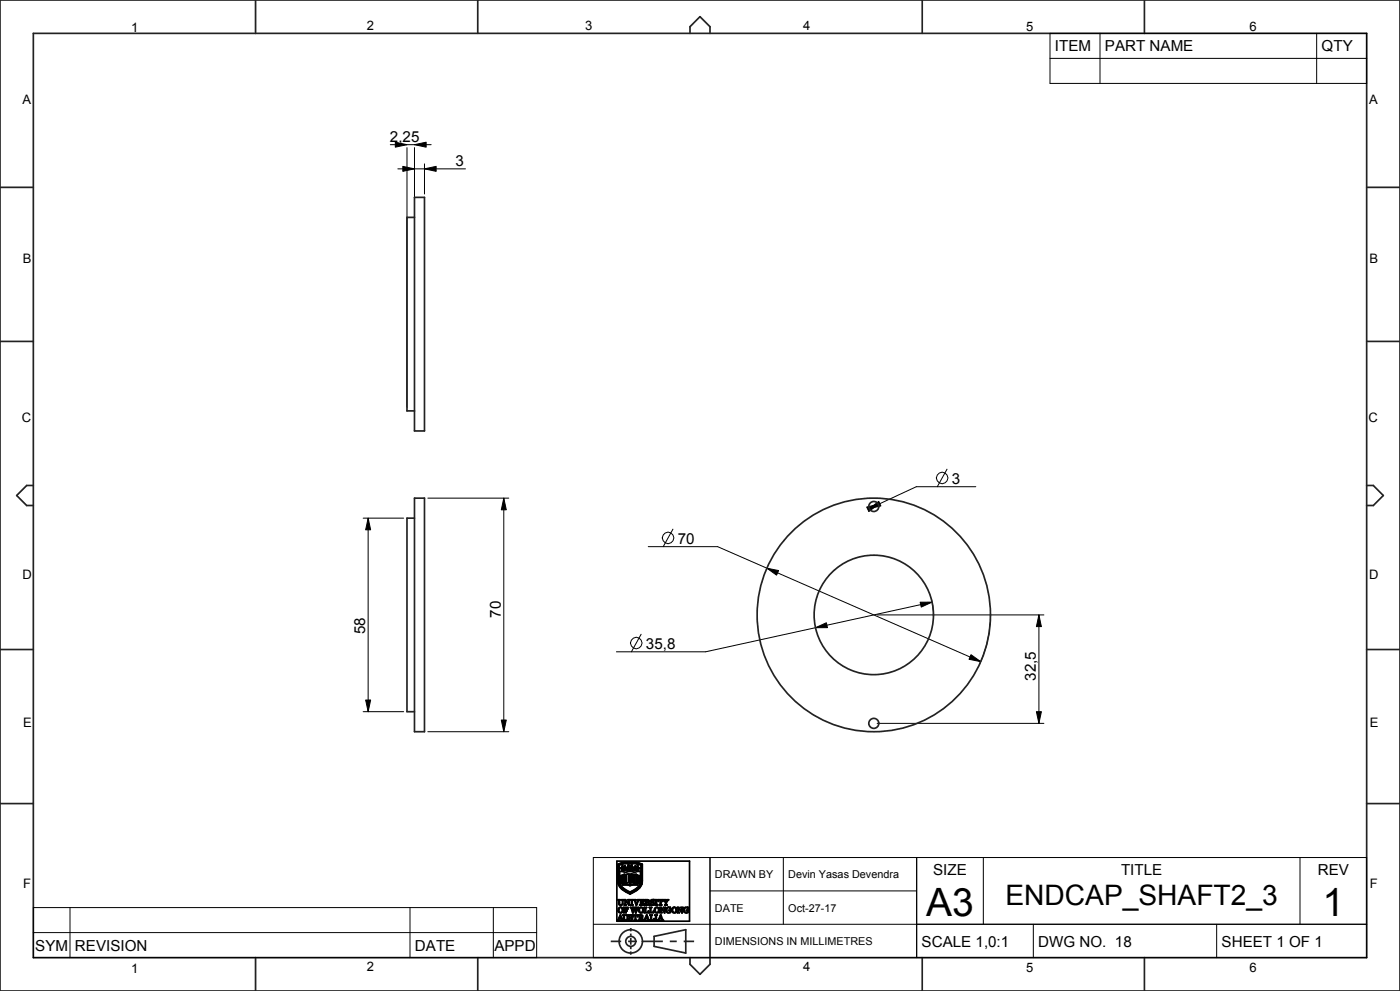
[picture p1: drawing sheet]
<svg xmlns="http://www.w3.org/2000/svg" width="420mm" height="297mm" viewBox="0 0 420 297" stroke-linecap="round" stroke-linejoin="round" font-family="sans-serif">
<g fill="none" stroke="#000" stroke-width=".51">
<path d="M185.1 258.1h21.8v18h-21.8zM185.3 259l1.5-.5 1.8-.2 2.2 .2 1.9 .5-.1 5.6-.3 1-.9 .9-2.4 1.4-1.8-.9-1.1-1-.7-1.6zM185.4 259.1l1.7-.5 2.1-.2 2 .2 1.4 .5v5.4l-.4 1.1-.9 .9-2.3 1.3-1.8-1-1.1-.9-.6-1.6zM185.6 259.2l1.5-.5 1.7-.1 2 .1 1.7 .5-.2 5.8-.8 1.2-1.9 1.2a1.1 1.1 0 0 1-1.6-.2l-1.6-1.1-.7-1.2zM185.8 259.3l1.4-.4 1.8-.1 1.8 .1 1.5 .4-.2 5.7-.9 1.2-2.1 1.3-2.2-1.3-1-1.2zM186.6 259.5l.4 .4 .5-.4-.2 .7 .3 .6-.5-.2-.6 .3 .2-.5-.5-.2 .5-.2zM186.7 259.6l.1 .4zM187.3 259.7l.1-.1-.2 .3zM188.4 259.2l.5 .1 .1 .4 .2-.4 .4-.1-.1 .6 .6 .2-.3 .3h-.5l-.3 .7-.3-.7-.7-.3 .6-.2zM188.6 259.4l.3 .3zM189.2 259.4h.3l-.3 .3zM189.5 259.9l.5 .1z"/>
<path d="M190.6 259.6l.3 .3zM191 259.9l-.5-.4v.4l.2 .3-.3 .6 .6-.2 .2 .3h.4l-.3-.5M191 259.9h.1M191 259.9l.4-.4v.6l.5 .1-.6 .2M191.4 259.6l-.2 .4zM185.4 269.6h.7l-.2 .2v1.1l.4 .3 .4-.3v-1l-.2-.3h.6l-.2 .2-.2 1.3-.5 .2-.5-.2-.1-1.3zM185.8 273.2h.1M185.9 272.1l.4-.1 .3 .3 .1 .8-.3 .4-.6-.3zM185.9 261.2l1.8 .2 1.4-.2 1.2 .2 1.8-.2v3.2l-.5 1.1-.9 .9-1.7 .9-1.9-1.1-.7-.7-.4-.9zM186.1 274.5v.1a.3 .3 0 0 1 .2 .3 .3 .3 0 0 1-.4 .3zM186.1 274.2l.9 1.6h-.8l.3-.1-.2-.5h-.5l-.2 .5 .2 .1h-.5zM186.3 260.2h.1"/>
<path d="M186.3 260.2l.3-.1zM186.3 264.5h.2zM186.3 262.6l.2 .1zM186.3 263.3l.4 .3-.2 .3-.3-.3zM186.3 262.4l.4 .2-.3 .4-.2-.3zM186.3 264.2l.4 .2-.3 .4-.2-.3zM186.7 260.6l.1-.1-.2 .3zM186.8 262.2h.2l-.1 2.9 2.1 .2 2.2-.2v-2.6l-.1 2.5-.1-2.8h.3v2.1a.68 .68 0 0 1-.1 .9 .68 .68 0 0 1-.9 0l-1.3 .2-2.2-.2zM186.8 274.2h.7l-.2 .2v1l.5 .4 .4-.4v-.9l-.3-.3h.6l-.2 .2-.2 1.3-.5 .2-.4-.2-.1-1.3zM186.9 260.5l.4-.3-.1 .2zM187.1 260.6h.1M187.1 271.9h1.3v.5l-.4-.4a.34 .34 0 0 0-.5 .3 .34 .34 0 0 0 .4 .4l.2-.3v.7l-.5-.3v.6l.2 .2h-.7l.2-.3v-1.2z"/>
<path d="M187.2 262.1l-.1 2.7zM187.3 269.6h.4l.9 1.3v-1l-.2-.3h.6l-.3 .3v1.4l-1.1-1.4v1.1l.3 .3h-.6l.2-.3v-1.1zM187.3 262l1.6 .1v.1l-.3-.1 .3 .2v.2l-.3-.1 .3 .2v.2l-.3-.1 .3 .3h-.3l.3 .3-.3-.1 .3 .2v.2l-.3-.1 .3 .2-.3 .1 .3 .3h-.3l.3 .1v.2l-.3-.1 .3 .4h-1.6zM187.4 264.1l.3 .1M187.4 264.1l.1 .1M187.4 262.8h.5zM187.4 264.4h.5zM187.4 263.9h.5zM187.4 262.5h.5zM187.4 263.6h.5zM187.4 263.1h.5zM187.4 262.2h.5z"/>
<path d="M187.5 264.2h.1M187.5 263.4h.3M187.5 260.2l.9 .8-.7-.3zM187.7 264.2h-.2M187.7 264.2h.2h-.4M187.8 263.3l-.3 .1M187.8 263.3h.1M187.8 263.3v.1M188.1 260l.4-.1zM188.7 263.5h.1M188.8 260.2l.5 .1-.4 .1zM188.8 274.3l.9-.1v.4l-.4-.3-.4 .2 .8 .7-.3 .6-.8 .1v-.5l.5 .4 .5-.3-.9-.6z"/>
<path d="M189.1 262.1l1.7-.1v2.6l-1.7 .1zM189.2 269.6h.7l-.2 .2v1.2l.2 .3h-.7l.2-.3v-1.2zM189.4 263l.9 .1zM189.4 262.2l.9 .1zM189.4 263.5l.9 .2zM189.4 262.7l.9 .1zM189.4 262.7h.1M189.4 263.8l.9 .1zM189.4 264l.9 .2zM189.4 263.8h.1M189.4 263.2l.8 .2M189.4 263.2v.1"/>
<path d="M189.4 262.4l.9 .2zM189.4 263.3l.9 .1M189.4 264.3l.9 .2zM190 274.2h1.3v.5l-.5-.4v1.4l.2 .1h-.8l.3-.1v-1.4l-.6 .4zM190.1 269.6h.7l-.2 .2 .4 1.2 .4-1.1-.2-.3h.6l-.8 1.7zM190.2 262.6h.1M190.2 264.4h.1M190.2 263.4h.1M190.3 272.5l-.5 1.1-.7-1.7h.7l-.2 .2 .3 1.1 .4-.9-.3-.4h.7l-.2 .2 .3 1.1 .1-.4M190.3 272.5h.1M190.3 272.5l.5 1.1 .7-1.7h-.6l.2 .2-.1 .6M190.4 260.2h.1l-.1 .4-.7 .4z"/>
<path d="M190.8 260.2l.3 .3zM190.8 260.2h.1M190.9 271.3h.1M190.9 262.1l.1 2.7zM190.9 260.1l.3 .3zM190.9 272.8h.1M191.1 265h.1M191.2 260.5l.3 .3zM191.3 260.4h.1M191.4 263.5l.4-.1a.25 .25 0 0 1 .1 .3 .25 .25 0 0 1-.3 .1l.1-.2zM191.4 264.4l.4-.1v.5h-.2l.1-.2zM191.4 262.6l.4-.2v.6h-.2l.1-.3z"/>
<path d="M191.4 260.1l.4 .1zM191.5 274.2l1.3 .2v.4l-.4 .2 .3 .2 .4 .7-.4-.1-.2-.6-.3-.1h-.2v.6l.3 .1h-.8l.3-.1v-1.3zM191.8 262.4h.1M191.9 269.6h1.3v.5l-.5-.4a.32 .32 0 0 0-.3 .3 .32 .32 0 0 0 .2 .4l.3-.3v.6l-.2-.2h-.3a.44 .44 0 0 0 .1 .5 .44 .44 0 0 0 .5 .1l.3-.3v.5h-1.4l.3-.5-.1-1zM192 272.1l.5-.1 .3 .3v.8l-.3 .4-.6-.4zM192 274.3l.5 .1v.5l-.5 .1zM193.3 271.9h.7l-.3 .2v1.4l.6-.1 .3-.4v.6h-1.4l.3-.2v-1.3zM193.7 271.1l-.2 .2h.7l-.2-.2M193.7 271.1v-1.3l-.2-.2 1 .1 .3 .4-.4 .3 .3 .2 .3 .7-.4-.1-.3-.7h-.4v.6M193.7 271.1h.1M193.9 269.7l.6 .1-.1 .5-.5 .1zM193.9 271.1h.1"/>
<path d="M194 274.5v.3a.24 .24 0 0 1 .1 .4 .24 .24 0 0 1-.4-.1zM194 274.2l.9 1.6h-.8l.2-.1-.1-.5h-.5l-.2 .5 .2 .1h-.5zM194.8 271.9h.7l-.2 .2v1.4l.5-.1 .3-.4a.5 .5 0 0 1-.2 .6 .5 .5 0 0 1-.6 0h-.5l.2-.4v-1.1zM194.9 274.2h.8l-.2 .2v1.4l.5-.1 .2-.4 .1 .5h-1.3l.2-.1v-1.3zM195.3 269.8l.9-.2v.5l-.4-.4-.4 .2 .8 .7-.2 .6-.8 .1v-.5l.5 .4 .4-.3-.9-.6zM196.4 274.2h.8l-.3 .2v1.3l.3 .1h-.8l.3-.1v-1.3zM196.5 269.6h.7l-.2 .2v1.2l.2 .3h-.7l.3-.2v-1.2zM196.8 272.1l.4-.1 .3 .3v.7l-.2 .5h-.4l-.3-.3zM197.5 269.6h.8a.4 .4 0 0 1 .5 .1 .4 .4 0 0 1 .1 .4l-.6-.4v1.4l.2 .2h-.7l.2-.2v-1.4l-.5 .4zM198 271.9a1.64 1.64 0 0 1 1.2 1.2l.1 .1v-1l-.3-.3h.7l-.3 .3v1.4l-1.1-1.4v1.1l.3 .3h-.6l.2-.5v-1zM198.1 274.5l.3 .7h-.5zM198.2 274.2l.8 1.6h-.7l.2-.1-.1-.5h-.5l-.2 .5 .2 .1h-.5z"/>
<path d="M199 269.6h.7l-.2 .2 .1 .3a.27 .27 0 0 0 .4 .2 .27 .27 0 0 0 .2-.4l-.2-.3h.6l-.7 1v.5l.3 .2h-.8l.3-.2v-.5zM200 272.1l1.1-.2v.5l-.4-.4-.4 .1-.3 .7 .2 .5 .4 .2 .3-.1v-.5l-.2-.1h.6l-.2 .7-.6 .1-.6-.3-.2-.6zM202 272.1l.4-.1 .3 .3 .1 .8-.4 .4-.6-.3zM203.2 271.9a1.51 1.51 0 0 1 1.3 1.2l.1-.9-.3-.3h.6l-.2 .3v1.4l-1.2-1.4 .1 1.1 .2 .3h-.6l.2-.7v-.8zM205.3 272.1l1.1-.2v.5l-.7-.4-.4 .8 .2 .5 .4 .2 .3-.1v-.5l-.3-.1h.7l-.2 .7-.6 .1-.6-.3-.2-.6z"/>
<circle cx="189" cy="260" r=".16"/>
<circle cx="186.2" cy="272.8" r=".83"/>
<circle cx="186.4" cy="263.6" r=".1"/>
<circle cx="187" cy="260.2" r=".17"/>
<circle cx="192.3" cy="272.8" r=".82"/>
<circle cx="197" cy="272.7" r=".82"/>
<circle cx="202.3" cy="272.7" r=".82"/>
</g>
<g fill="none" stroke="#000" stroke-width=".3">
<path d="M315 10h95v15h-95zM315 17.5h95M330 10v15M395 10v15M117.1 43.4h12.2M118.6 42.6l3.5 .8-3.5 .7zM119.3 50.6h20.3M120.8 49.9l3.5 .7-3.5 .8zM122.1 44.2v78M124.3 43.4l3.5-.8v1.5zM124.3 44.2v78M127.3 50.6l3.5-.7v1.5z"/>
<path d="M127.3 49.1v9.1M108.9 155.3h12.2M110.4 155.3l.8 3.5h-1.5zM110.4 155.3v58M128.3 149.3h24.3M151.1 149.3l.8 3.5h-1.5zM151.1 149.3v70M201.9 158.6l-2.9 5.2M260 152l3.5-.8-2.9 2.1zM260.8 152.4l2.8-2.1 .7 1.3zM262.9 150.5l.5 .6 .2 .7M284.1 140.6l-2.9 5.3"/>
<path d="M292.7 145.9h-17.8l-14.1 6.5M194.5 163.8h20.8l78.9 34.5M230.1 170.3l3.5 .7-.6 1.4zM279.4 179.5l.5 2.7 .1 2.1M192.3 190.1l-2.9 5.2M244.7 188.1l3.2-1.5 .3 1.5zM263.1 184.3h50.1M276 180.5h3.6l-3.2 1.4zM279.6 180.5l-67.9 14.8h-26.8M291.3 196.2l2.9 2.1-3.5-.7zM297.1 184.3a35 35 0 0 1-3.3 14.9M311.7 184.3l.7 3.5h-1.5z"/>
<path d="M311.7 184.3v32.5M108.9 213.3h12.2M109.7 209.8h1.5l-.8 3.5zM128.3 219.3h24.3M150.4 215.8h1.5l-.8 3.5zM263.1 216.8h50.1M310.9 213.3h1.5l-.7 3.5zM178 257h232v30h-232zM213 257v30M235 257v20M275 257v30M295 257v20"/>
<path d="M390 257v20M10 272h151v15h-151zM10 279.5h151M21 272v15M123 272v15M148 272v15M178 277h232M213 267h62M310 277v10M365 277v10"/>
<circle cx="282.6" cy="143.2" r="1.72"/>
<circle cx="200.4" cy="161.2" r="1.72"/>
<circle cx="190.8" cy="192.7" r="1.72"/>
</g>
<g fill="#000">
<path d="M118.6 42.6l3.5 .8-3.5 .7zM124.3 43.4l3.5-.8v1.5zM120.8 49.9l3.5 .7-3.5 .8zM127.3 50.6l3.5-.7v1.5zM110.4 155.3l.8 3.5h-1.5zM151.1 149.3l.8 3.5h-1.5zM260.8 152.4l2.8-2.1 .7 1.3zM260 152l3.5-.8-2.9 2.1zM230.1 170.3l3.5 .7-.6 1.4zM244.7 188.1l3.2-1.5 .3 1.5zM276 180.5h3.6l-3.2 1.4zM291.3 196.2l2.9 2.1-3.5-.7z"/>
<path d="M311.7 184.3l.7 3.5h-1.5zM109.7 209.8h1.5l-.8 3.5zM150.4 215.8h1.5l-.8 3.5zM310.9 213.3h1.5l-.7 3.5z"/>
</g>
<g fill="none" stroke="#222226" stroke-width=".51">
<path d="M0 0h420v297h-420zM10 10h400v277h-400zM76.7 0v10M143.3 0v10M207 10v-2l3-3 3 3v2M276.7 0v10M343.3 0v10M0 56.2h10M410 56.2h10M0 102.3h10M410 102.3h10M10 145.5h-2l-3 3 3 3h2"/>
<path d="M410 145.5h2l3 3-3 3h-2M0 194.7h10M410 194.7h10M0 240.8h10M410 240.8h10M189.2 278.1v1M189.2 279.8v.7M76.7 287v10M143.3 287v10M183.2 282.1h3.2M188.4 282.1h2.1M189.2 281.1v2"/>
<path d="M189.2 283.8v.7M189.2 285.1v1M192.6 282.1h6.3M196.2 280.6l9.5-2v7l-9.5-2zM200.9 282.1h2.1M205.1 282.1h3.1M207 287v2l3 3 3-3v-2M276.7 287v10M343.3 287v10"/>
<circle cx="189.2" cy="282.1" r="3.5"/>
<circle cx="189.2" cy="282.1" r="1.5"/>
</g>
<!-- layer: 02___PRT_ALL_AXES -->
<g fill="none" stroke="#222226" stroke-width=".51">
<path d="M124.3 59.2h3v70h-3zM124.3 65.2h-2.2v58h2.2M124.3 149.3h3v70h-3zM124.3 155.3h-2.2v58h2.2"/>
<circle cx="262.1" cy="151.8" r="1.5"/>
<circle cx="262.1" cy="184.3" r="35"/>
<circle cx="262.1" cy="184.3" r="17.9"/>
<circle cx="262.1" cy="216.8" r="1.5"/>
</g>
<g font-size="11.7">
<text x="277.8" y="274.5">A3</text>
<text x="396.7" y="274.4">1</text>
</g>
<text font-size="8.5" x="301.6" y="271.3">ENDCAP_SHAFT2_3</text>
<g font-size="4.6">
<text x="316.5" y="15.3">ITEM</text>
<text x="331.5" y="15.3">PART NAME</text>
<text x="396.5" y="15.3">QTY</text>
<text x="117" y="42.5">2,25</text>
<text x="136.7" y="49.7">3</text>
<text x="285.6" y="145">3</text>
<text x="203.3" y="163">70</text>
<text x="150.3" y="185.1" transform="rotate(-90 150.3 185.1)">70</text>
<text x="109.6" y="190.1" transform="rotate(-90 109.6 190.1)">58</text>
<text x="193.8" y="194.5">35,8</text>
<text x="310.8" y="204.1" transform="rotate(-90 310.8 204.1)">32,5</text>
<text x="279.9" y="262.3">SIZE</text>
<text x="336.3" y="262.3">TITLE</text>
<text x="395.3" y="262.3">REV</text>
<text x="10.6" y="285">SYM</text>
<text x="22.5" y="285">REVISION</text>
<text x="124.5" y="285">DATE</text>
<text x="148.3" y="285">APPD</text>
<text x="276.5" y="283.8">SCALE 1,0:1</text>
<text x="311.5" y="283.8">DWG NO. 18</text>
<text x="366.5" y="283.8">SHEET 1 OF 1</text>
</g>
<g font-size="3.9">
<text x="39.4" y="9.7">1</text>
<text x="110.1" y="9.1">2</text>
<text x="175.6" y="9.1">3</text>
<text x="240.9" y="9">4</text>
<text x="307.8" y="9.3">5</text>
<text x="374.8" y="9.3">6</text>
<text x="6.8" y="31.1">A</text>
<text x="410.8" y="31.1">A</text>
<text x="6.8" y="78.9">B</text>
<text x="410.8" y="78.9">B</text>
<text x="6.6" y="126.5">C</text>
<text x="410.6" y="126.5">C</text>
<text x="6.8" y="173.5">D</text>
<text x="410.8" y="173.5">D</text>
<text x="6.9" y="217.9">E</text>
<text x="410.9" y="217.9">E</text>
<text x="7" y="266.3">F</text>
<text x="411" y="266.3">F</text>
<text x="39.4" y="291.7">1</text>
<text x="110.1" y="291.1">2</text>
<text x="175.6" y="291.1">3</text>
<text x="240.9" y="291">4</text>
<text x="307.8" y="291.3">5</text>
<text x="374.8" y="291.3">6</text>
</g>
<g font-size="3.3">
<text x="214.5" y="263.3">DRAWN BY</text>
<text x="236.5" y="263.3">Devin Yasas Devendra</text>
<text x="214.5" y="273.3">DATE</text>
<text x="236.5" y="273.3">Oct-27-17</text>
<text x="214.5" y="283.3">DIMENSIONS IN MILLIMETRES</text>
</g>
</svg>
